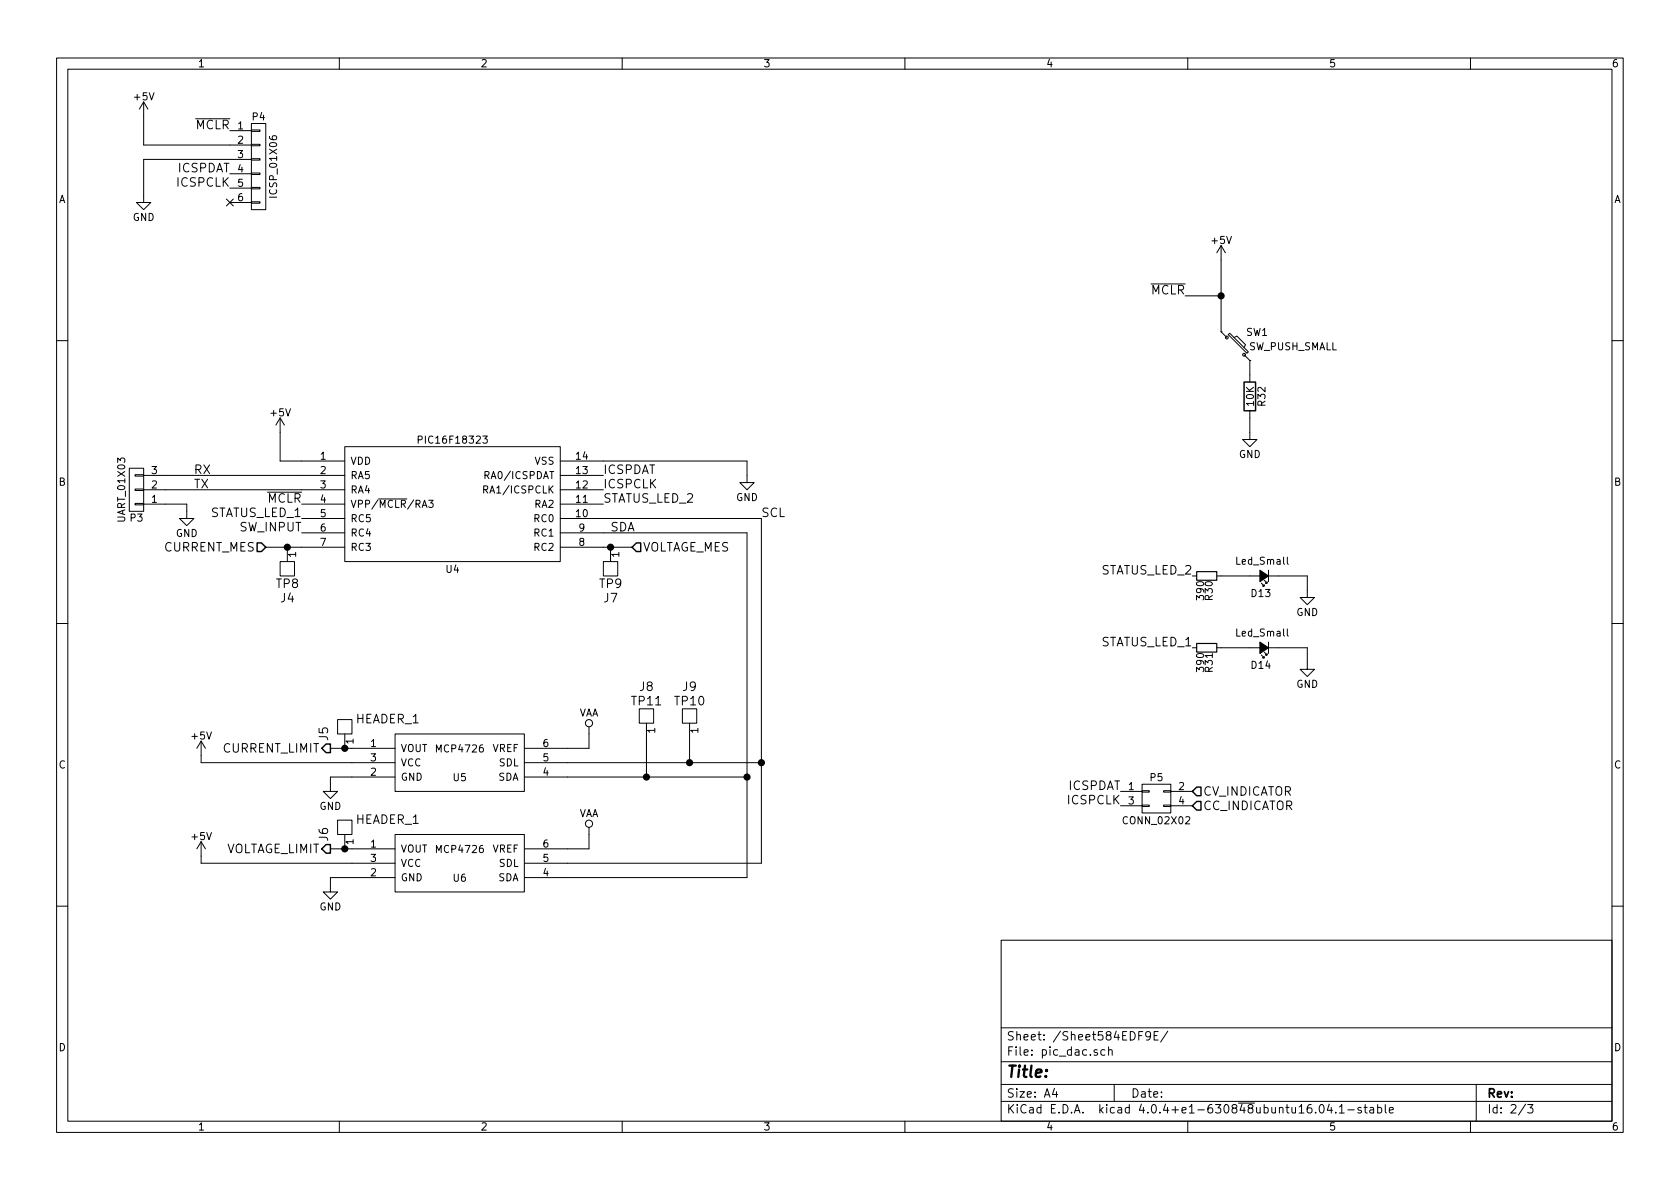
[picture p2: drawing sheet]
<svg xmlns="http://www.w3.org/2000/svg" width="297mm" height="210mm" viewBox="0 0 297 210" stroke-linecap="round" stroke-linejoin="round" font-family="sans-serif">
<g fill="none" stroke="#000" stroke-width=".18">
<path d="M10 10.3h277v189.9h-277zM12 12.2h273v186.1h-273zM25.4 18l-.8 1.3M25.4 18v7.6h19M25.4 18l.8 1.3M60 10.3v1.9M110 10.3v1.9M160 10.3v1.9M210 10.3v1.9M260 10.3v1.9M34.6 21h6M40 35.2l1.2 1.2"/>
<path d="M40.6 23.1h3.8M40.6 30.7h3.8M40.6 33.3h3.8M40.6 35.8h3.8M41.2 35.2l-1.2 1.2M44.4 35.7h1.6v.2h-1.6zM44.4 33.1h1.6v.3h-1.6zM44.4 30.6h1.6v.3h-1.6zM44.4 28.1h1.6v.2h-1.6zM44.4 25.5h1.6v.3h-1.6zM44.4 23h1.6v.2h-1.6zM44.4 21.8h2.6v15.3h-2.6z"/>
<path d="M44.4 28.2h-19v7.6h1.3l-1.3 1.3-1.3-1.3h1.3M203.5 50.2h6M209.5 52.3h6.4M215.9 58.7l1 1M215.9 58.7h.1M215.9 43.4l-.8 1.3M215.9 43.4v15.3M215.9 43.4l.8 1.3M217.4 58.9l3.3 3.3-.2 .3-3.3-3.3zM218.2 59.7l.5-.3 1.5 1.6-.2 .5M10 60.2h2M49.5 73.9v7.6h11.5"/>
<path d="M49.5 73.9l-.7 1.3M49.5 73.9l.8 1.3M61 79h38.1v20.3h-38.1zM73.9 77.8l.6-.1 .1-.5-.7-.1v1.3M85.4 77.1h.8l-.5 .5 .4 .1v.6l-.2 .1-.5-.1M220 62.7l1 1M221 63.7h.1M221 72.6v5.1h1.2l-1.2 1.3-1.3-1.3h1.3M221 63.7v3.9M285 60.2h2M22.9 82.8h2.5v7.6h-2.5zM23.9 83.9h1.5v.3h-1.5z"/>
<path d="M23.9 86.5h1.5v.2h-1.5zM23.9 89h1.5v.3h-1.5zM25.4 89.1h7.6v2.6h1.3l-1.3 1.3-1.3-1.3h1.3M25.4 84.1h35.6M25.4 86.6h35.6M47 96.8h14M47.3 87h6M49.5 99.3h2.6v2.5h-2.6zM50.8 96.8v2.5M53.3 89.1h7.7M53.3 91.7h7.7M53.3 94.2h7.7"/>
<path d="M66.9 88.2h5M75.8 88.5h.8l-.5 .4 .4 .1v.6l-.1 .1-.6-.1M85.5 86.6l.6-.1 .1-.5-.7-.1v1.3M85.8 84h.6v-.5l-.6-.1v1.3M99.1 81.5h33v3.8h1.2l-1.2 1.3-1.3-1.3h1.3M99.1 84.1h7.6M99.1 86.6h7.6M99.1 89.1h7.6M99.1 91.7h35.5v60.9h-41.9M99.1 94.2h33v61h-39.4M99.1 96.8h12.7M106.7 99.3h2.5v2.5h-2.5z"/>
<path d="M107.9 96.8v2.5M227.6 98.5v1.1l.2 .2M10 110.3h2M210.8 101.8h.8M210.8 114.5h.8M215.1 101.8h7.7M215.1 114.5h7.7M223 103.1l.5 .5h-.2h.2v-.2M223 115.8l.5 .5h-.2h.2v-.2M223.5 102.6l.5 .5h-.2h.2v-.2M223.5 115.3l.5 .5h-.2h.2v-.2M224.3 114.5h6.8v3.9h1.3l-1.3 1.2-1.2-1.2h1.2"/>
<path d="M224.3 101.8h6.8v3.9h1.3l-1.3 1.2-1.2-1.2h1.2M224.3 100.8v2.1M224.3 113.5v2.1M227.6 111.2v1.1l.2 .2M285 110.3h2M35.6 131.1v3.8h34.2M35.6 131.1l-.8 1.2M35.6 131.1l.7 1.2M58.4 132.3h11.4M59.7 127.2h2.5v2.6h-2.5zM61 129.8v2.5M69.8 129.8h22.9v10.1h-22.9z"/>
<path d="M69.8 137.4h-11.4v2.5h1.3l-1.3 1.3-1.3-1.3h1.3M92.7 137.4h39.4M92.7 134.9h41.9M104.1 128.5v3.8h-11.4M113 125.3h2.6v2.6h-2.6zM114.3 127.9v9.5M120.6 125.3h2.6v2.6h-2.6zM121.9 127.9v7M198.1 139.9h3.8M201.9 139.8h1.3v.3h-1.3zM201.9 138.7h5.1v5.1h-5.1zM205.7 139.8h1.3v.3h-1.3z"/>
<path d="M207 139.9h3.8M35.6 148.8v3.8h34.2M35.6 148.8l-.8 1.3M35.6 148.8l.7 1.3M58.4 150.1h11.4M59.7 145h2.5v2.6h-2.5zM61 147.6v2.5M69.8 147.6h22.9v10.1h-22.9zM69.8 155.2h-11.4v2.5h1.3l-1.3 1.3-1.3-1.3h1.3M104.1 146.3v3.8h-11.4M198.1 142.5h3.8M201.9 142.4h1.3v.2h-1.3z"/>
<path d="M205.7 142.4h1.3v.2h-1.3zM207 142.5h3.8M10 160.2h2M177 166.3h108v32h-108zM285 160.2h2M60 198.3v1.9M110 198.3v1.9M160 198.3v1.9M177 194.8h108M177 191.8h108M177 187.8h108M177 181.8h108"/>
<path d="M186.4 192.5l-.3 1h.9M186.8 193v1M195.4 185.7l-.5-.1-.3 .3 .1 .6 .2 .1 .5-.1M196 185.7l.2-.1 .4 .1v.9M196 185.1v1.5M197 191.8v3M203.4 183.1l-.3 .3h-.3l-.2-.3v-.4l.1-.2 .4-.1 .3 .2a1.19 1.19 0 0 1-.3 1.2l-.4 .1M204.1 183.1h.5M204.8 182.4h-.7v1.5h.7M206.5 182.3l-1.3 2M210 198.3v1.9M233.4 195.5l.2-.2a.81 .81 0 0 1 .6 .6 .81 .81 0 0 1-.3 .8l-.1 .1a.79 .79 0 0 1-.4-1.3z"/>
<path d="M235 195.2l-.3 1.1h.9M235.4 195.8v1M236.2 196.7v.1M236.8 195.8l.4-.5v1.5M236.8 196.8h.9M238.3 196.3h1.1M240.7 195.9a.37 .37 0 0 0-.6 .1l.1 .3 .5 .1v.1l-.2 .3-.4-.1M241.2 195.8h.5M241.4 195.3v1.3l.3 .2M242.2 195.9h.6l.1 .9M242.9 196.2l-.5 .1-.2 .2 .2 .3 .5-.1M243.6 195.9l.4-.1 .3 .3-.1 .6h-.6"/>
<path d="M243.6 195.3v1.5M244.9 195.3v1.3l.2 .2M245.6 196.3l.8-.1-.1-.3-.4-.1-.3 .2 .1 .7h.6M260 198.3v1.9M261 191.8v6.5M269.7 195.2l-1.2 2M270.1 195.3h.9l-.5 .6 .5 .1v.7l-.2 .1-.7-.1"/>
<circle cx="216.9" cy="59.7" r=".25"/>
<circle cx="220" cy="62.7" r=".25"/>
<circle cx="104.1" cy="127.9" r=".63"/>
<circle cx="104.1" cy="145.7" r=".63"/>
</g>
<path d="M220 67.6h2v5h-2zM45.5 96h.7l.8 .8-.8 .7h-.7zM112.5 96h.8v1.5h-.8l-.7-.7zM57.7 131.6h.7v1.5h-.7l-.8-.8zM211.6 139.2h.7v1.5h-.7l-.8-.8zM57.7 149.3h.7v1.6h-.7l-.8-.8zM211.6 141.7h.7v1.6h-.7l-.8-.8z" fill="none" stroke="#000" stroke-width=".25"/>
<path d="M222.8 100.8l1.5 1-1.5 1.1zM222.8 113.5l1.5 1-1.5 1.1z" fill="#000" stroke="#000" stroke-width=".18"/>
<path d="M211.6 101.1h3.5v1.5h-3.5zM211.6 113.8h3.5v1.5h-3.5z" fill="none" stroke="#000" stroke-width=".2"/>
<g fill="#000" stroke="#000" stroke-width=".25">
<circle cx="215.9" cy="52.3" r=".51"/>
<circle cx="50.8" cy="96.8" r=".51"/>
<circle cx="108" cy="96.8" r=".51"/>
<circle cx="61" cy="132.3" r=".51"/>
<circle cx="114.3" cy="137.4" r=".51"/>
<circle cx="121.9" cy="134.9" r=".51"/>
<circle cx="132.1" cy="137.4" r=".51"/>
<circle cx="134.6" cy="134.9" r=".51"/>
<circle cx="61" cy="150.1" r=".51"/>
</g>
<text font-size="2.8" x="178" y="190.5">Title:</text>
<g font-size="2.1">
<text x="34.5" y="22.9">MCLR</text>
<text x="31.3" y="30.5">ICSPDAT</text>
<text x="31.3" y="33">ICSPCLK</text>
<text x="203.4" y="52.1">MCLR</text>
<text x="34.3" y="83.8">RX</text>
<text x="106.7" y="83.8">ICSPDAT</text>
<text x="34.3" y="86.4">TX</text>
<text x="47.2" y="88.9">MCLR</text>
<text x="106.7" y="86.4">ICSPCLK</text>
<text x="106.7" y="88.9">STATUS_LED_2</text>
<text x="37.1" y="91.4">STATUS_LED_1</text>
<text x="42.4" y="94">SW_INPUT</text>
<text x="107.9" y="94">SDA</text>
<text x="134.6" y="91.4">SCL</text>
<text x="28.9" y="97.5">CURRENT_MES</text>
<text x="113.7" y="97.5">VOLTAGE_MES</text>
<text x="194.5" y="101.6">STATUS_LED_2</text>
<text x="48.9" y="104">TP8</text>
<text x="49.6" y="106.5">J4</text>
<text x="106" y="104">TP9</text>
<text x="106.8" y="106.5">J7</text>
<text x="194.5" y="114.3">STATUS_LED_1</text>
<text x="111.8" y="124.7">TP11</text>
<text x="113.1" y="122.2">J8</text>
<text x="119.4" y="124.7">TP10</text>
<text x="120.7" y="122.2">J9</text>
<text x="58" y="130.9" transform="rotate(-90 58 130.9)">J5</text>
<text x="62.9" y="127.9">HEADER_1</text>
<text x="39.4" y="133.1">CURRENT_LIMIT</text>
<text x="188.8" y="139.7">ICSPDAT</text>
<text x="188.8" y="142.2">ICSPCLK</text>
<text x="212.8" y="140.7">CV_INDICATOR</text>
<text x="212.8" y="143.3">CC_INDICATOR</text>
<text x="58" y="148.7" transform="rotate(-90 58 148.7)">J6</text>
<text x="62.9" y="145.7">HEADER_1</text>
<text x="39.5" y="150.9">VOLTAGE_LIMIT</text>
<text x="178" y="184">Sheet: /Sheet584EDF9E/</text>
<text x="178" y="186.7">File: pic_dac.sch</text>
<text x="178" y="196.9">KiCad E.D.A. kicad 4.0.4+e1-630848ubuntu16.04.1-stable</text>
<text x="178" y="194.1">Size: A4</text>
<text x="200" y="194.1">Date:</text>
<text x="263" y="194.1">Rev:</text>
<text x="263" y="196.9">Id: 2/3</text>
</g>
<g font-size="1.8">
<text x="35" y="11.9">1</text>
<text x="85" y="11.9">2</text>
<text x="135" y="11.9">3</text>
<text x="185" y="11.9">4</text>
<text x="235" y="11.9">5</text>
<text x="285" y="11.9">6</text>
<text x="23.8" y="17.7">+5V</text>
<text x="42.1" y="22.9">1</text>
<text x="44.7" y="21.3">P4</text>
<text x="42.1" y="25.4">2</text>
<text x="42.1" y="27.9">3</text>
<text x="10.4" y="35.9">A</text>
<text x="42.1" y="30.5">4</text>
<text x="42.1" y="33">5</text>
<text x="42.1" y="35.6">6</text>
<text x="49" y="34.6" transform="rotate(-90 49 34.6)">ICSP_01X06</text>
<text x="285.4" y="35.9">A</text>
<text x="23.4" y="39.1">GND</text>
<text x="214.3" y="43.1">+5V</text>
<text x="220.3" y="59.4">SW1</text>
<text x="220.7" y="61.9">SW_PUSH_SMALL</text>
<text x="221.7" y="71.7" transform="rotate(-90 221.7 71.7)">10K</text>
<text x="223.7" y="71.7" transform="rotate(-90 223.7 71.7)">R32</text>
<text x="47.9" y="73.6">+5V</text>
<text x="26.8" y="83.8">3</text>
<text x="56.7" y="81.3">1</text>
<text x="56.7" y="83.8">2</text>
<text x="62" y="82.2">VDD</text>
<text x="74.5" y="78.4">PIC16F18323</text>
<text x="94.5" y="82.2">VSS</text>
<text x="101.9" y="83.8">13</text>
<text x="101.9" y="81.3">14</text>
<text x="219" y="81">GND</text>
<text x="10.4" y="85.9">B</text>
<text x="26.8" y="88.9">1</text>
<text x="26.8" y="86.4">2</text>
<text x="56.7" y="86.4">3</text>
<text x="56.7" y="88.9">4</text>
<text x="62" y="84.7">RA5</text>
<text x="62" y="87.2">RA4</text>
<text x="62" y="89.8">VPP/MCLR/RA3</text>
<text x="86.3" y="87.2">RA1/ICSPCLK</text>
<text x="86.3" y="84.7">RA0/ICSPDAT</text>
<text x="94.5" y="89.8">RA2</text>
<text x="101.9" y="88.9">11</text>
<text x="101.9" y="86.4">12</text>
<text x="130.1" y="88.6">GND</text>
<text x="285.4" y="85.9">B</text>
<text x="22.1" y="92.1" transform="rotate(-90 22.1 92.1)">UART_01X03</text>
<text x="23.1" y="92.2">P3</text>
<text x="31.1" y="94.9">GND</text>
<text x="56.7" y="91.4">5</text>
<text x="56.7" y="94">6</text>
<text x="62" y="92.3">RC5</text>
<text x="62" y="94.9">RC4</text>
<text x="94.5" y="94.9">RC1</text>
<text x="94.5" y="92.3">RC0</text>
<text x="101.9" y="91.4">10</text>
<text x="102.4" y="94">9</text>
<text x="52.3" y="98.5" transform="rotate(-90 52.3 98.5)">1</text>
<text x="56.7" y="96.5">7</text>
<text x="62" y="97.4">RC3</text>
<text x="78.9" y="101.3">U4</text>
<text x="94.5" y="97.4">RC2</text>
<text x="102.4" y="96.5">8</text>
<text x="109.5" y="98.5" transform="rotate(-90 109.5 98.5)">1</text>
<text x="218.7" y="99.8">Led_Small</text>
<text x="212.9" y="105.9" transform="rotate(-90 212.9 105.9)">390</text>
<text x="214.4" y="106.1" transform="rotate(-90 214.4 106.1)">R30</text>
<text x="221.3" y="105.6">D13</text>
<text x="218.7" y="112.5">Led_Small</text>
<text x="229.2" y="108.9">GND</text>
<text x="212.9" y="118.6" transform="rotate(-90 212.9 118.6)">390</text>
<text x="214.4" y="118.8" transform="rotate(-90 214.4 118.8)">R31</text>
<text x="221.3" y="118.3">D14</text>
<text x="229.2" y="121.6">GND</text>
<text x="34" y="130.8">+5V</text>
<text x="62.5" y="131.5" transform="rotate(-90 62.5 131.5)">1</text>
<text x="102.3" y="126.7">VAA</text>
<text x="115.8" y="129.6" transform="rotate(-90 115.8 129.6)">1</text>
<text x="123.4" y="129.6" transform="rotate(-90 123.4 129.6)">1</text>
<text x="10.4" y="135.9">C</text>
<text x="65.6" y="132.1">1</text>
<text x="65.6" y="137.2">2</text>
<text x="65.6" y="134.6">3</text>
<text x="70.9" y="133">VOUT</text>
<text x="70.9" y="135.5">VCC</text>
<text x="77.3" y="133">MCP4726</text>
<text x="87" y="133">VREF</text>
<text x="88.2" y="135.5">SDL</text>
<text x="96" y="137.2">4</text>
<text x="96" y="134.6">5</text>
<text x="96" y="132.1">6</text>
<text x="285.4" y="135.9">C</text>
<text x="56.5" y="143.2">GND</text>
<text x="70.9" y="138">GND</text>
<text x="80.2" y="138.1">U5</text>
<text x="88" y="138">SDA</text>
<text x="199.5" y="139.7">1</text>
<text x="199.5" y="142.2">3</text>
<text x="203.4" y="138.1">P5</text>
<text x="208.4" y="139.7">2</text>
<text x="208.4" y="142.2">4</text>
<text x="34" y="148.5">+5V</text>
<text x="62.5" y="149.3" transform="rotate(-90 62.5 149.3)">1</text>
<text x="65.6" y="149.9">1</text>
<text x="96" y="149.9">6</text>
<text x="102.3" y="144.5">VAA</text>
<text x="198.8" y="145.7">CONN_02X02</text>
<text x="65.6" y="154.9">2</text>
<text x="65.6" y="152.4">3</text>
<text x="70.9" y="150.7">VOUT</text>
<text x="70.9" y="155.8">GND</text>
<text x="70.9" y="153.3">VCC</text>
<text x="77.3" y="150.8">MCP4726</text>
<text x="80.2" y="155.9">U6</text>
<text x="87" y="150.7">VREF</text>
<text x="88" y="155.8">SDA</text>
<text x="88.2" y="153.3">SDL</text>
<text x="96" y="154.9">4</text>
<text x="96" y="152.4">5</text>
<text x="56.5" y="161">GND</text>
<text x="10.4" y="185.9">D</text>
<text x="285.4" y="185.9">D</text>
<text x="35" y="199.9">1</text>
<text x="85" y="199.9">2</text>
<text x="135" y="199.9">3</text>
<text x="185" y="199.9">4</text>
<text x="235" y="199.9">5</text>
<text x="285" y="199.9">6</text>
</g>
</svg>
